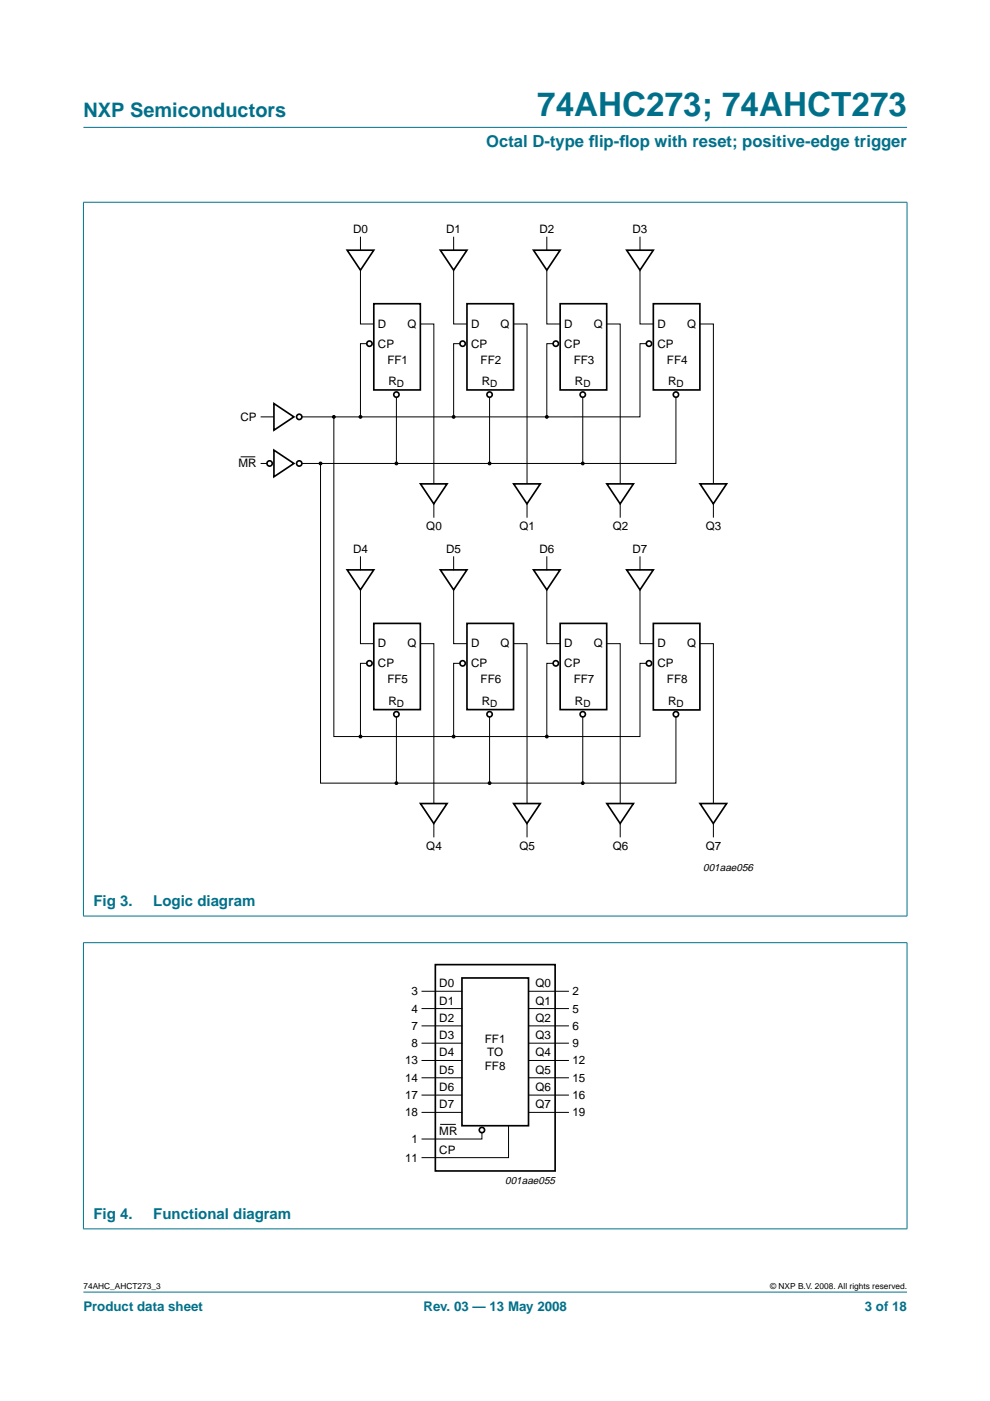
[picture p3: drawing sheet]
<svg xmlns="http://www.w3.org/2000/svg" width="210mm" height="297mm" viewBox="0 0 210 297" stroke-linecap="round" stroke-linejoin="round" font-family="sans-serif">
<g fill="#00708a" stroke="#00708a" stroke-width=".21">
<path d="M17.7 273.9h174.6z"/>
<path d="M17.7 27h174.6z"/>
<path d="M17.7 42.9v151.3z"/>
<path d="M192.3 42.9v151.3z"/>
<path d="M17.6 42.9h174.8z"/>
<path d="M17.6 194.2h174.8z"/>
<path d="M17.7 199.9v60.6z"/>
<path d="M192.3 199.9v60.6z"/>
<path d="M17.6 199.9h174.8z"/>
<path d="M17.6 260.5h174.8z"/>
</g>
<g fill="none" stroke="#000" stroke-width=".35">
<path d="M73.6 53h5.6l-2.8 4.3zM93.4 53h5.6l-2.8 4.3zM113.1 53h5.7l-2.9 4.3zM132.9 53h5.6l-2.8 4.3zM79.3 64.4h9.8v18.3h-9.8zM99 64.4h9.9v18.3h-9.9zM118.8 64.4h9.8v18.3h-9.8zM138.5 64.4h9.9v18.3h-9.9zM58.1 85.6l4.2 2.8-4.2 2.8zM58.1 95.4l4.2 2.9-4.2 2.8zM89.1 102.6h5.7l-2.8 4.2zM108.9 102.6h5.6l-2.8 4.2z"/>
<path d="M128.7 102.6h5.6l-2.8 4.2zM148.4 102.6h5.7l-2.9 4.2zM73.6 120.8h5.6l-2.8 4.3zM79.3 132.2h9.8v18.3h-9.8zM93.4 120.8h5.6l-2.8 4.3zM99 132.2h9.9v18.3h-9.9zM113.1 120.8h5.7l-2.9 4.3zM118.8 132.2h9.8v18.3h-9.8zM132.9 120.8h5.6l-2.8 4.3zM138.5 132.2h9.9v18.3h-9.9zM89.1 170.4h5.7l-2.8 4.2zM108.9 170.4h5.6l-2.8 4.2z"/>
<path d="M128.7 170.4h5.6l-2.8 4.2zM148.4 170.4h5.7l-2.9 4.2zM92.3 204.5h25.4v43.8h-25.4zM97.9 207.3h14.2v31.4h-14.2z"/>
<circle cx="78.3" cy="72.9" r=".56"/>
<circle cx="98.1" cy="72.9" r=".56"/>
<circle cx="117.8" cy="72.9" r=".56"/>
<circle cx="137.6" cy="72.9" r=".56"/>
<circle cx="57.2" cy="98.3" r=".56"/>
<circle cx="63.4" cy="88.4" r=".56"/>
<circle cx="63.4" cy="98.3" r=".56"/>
<circle cx="84" cy="83.7" r=".56"/>
<circle cx="103.8" cy="83.7" r=".56"/>
<circle cx="123.6" cy="83.7" r=".56"/>
<circle cx="143.3" cy="83.7" r=".56"/>
<circle cx="78.3" cy="140.6" r=".56"/>
<circle cx="84" cy="151.4" r=".56"/>
<circle cx="98.1" cy="140.6" r=".56"/>
<circle cx="103.8" cy="151.4" r=".56"/>
<circle cx="117.8" cy="140.6" r=".56"/>
<circle cx="123.6" cy="151.4" r=".56"/>
<circle cx="137.6" cy="140.6" r=".56"/>
<circle cx="143.3" cy="151.4" r=".56"/>
<circle cx="102.2" cy="239.6" r=".56"/>
</g>
<g fill="#000" stroke="#000" stroke-width=".25">
<circle cx="68" cy="98.3" r=".28"/>
<circle cx="70.8" cy="88.4" r=".28"/>
<circle cx="76.4" cy="88.4" r=".28"/>
<circle cx="84" cy="98.3" r=".28"/>
<circle cx="96.2" cy="88.4" r=".28"/>
<circle cx="103.8" cy="98.3" r=".28"/>
<circle cx="115.9" cy="88.4" r=".28"/>
<circle cx="123.6" cy="98.3" r=".28"/>
<circle cx="76.4" cy="156.2" r=".28"/>
<circle cx="96.2" cy="156.2" r=".28"/>
<circle cx="115.9" cy="156.2" r=".28"/>
<circle cx="84" cy="166" r=".28"/>
<circle cx="103.8" cy="166" r=".28"/>
<circle cx="123.6" cy="166" r=".28"/>
</g>
<g fill="none" stroke="#000" stroke-width=".21">
<path d="M76.4 57.3v11.4h2.9M76.4 50.3v2.7M96.2 57.3v11.4h2.8M96.2 50.3v2.7M115.9 57.3v11.4h2.9M115.9 50.3v2.7M135.7 57.3v11.4h2.8M135.7 50.3v2.7M77.8 72.9h-1.4v15.5M89.1 68.7h2.9v33.9M97.6 72.9h-1.4v15.5M108.8 68.7h2.9v33.9"/>
<path d="M117.3 72.9h-1.4v15.5M128.6 68.7h2.9v33.9M137.1 72.9h-1.4v15.5h-71.7M148.4 68.7h2.9v33.9M51 96.9h3.1M55.3 88.4h2.8M55.3 98.3h1.4M68 98.3v67.7h75.3v-14.1M70.8 88.4v67.8h64.9v-15.6h1.4M84 84.2v14.1M103.8 84.2v14.1M123.6 84.2v14.1"/>
<path d="M143.3 84.2v14.1h-79.3M76.4 118.1v2.7M92 106.8v3M96.2 118.1v2.7M111.7 106.8v3M115.9 118.1v2.7M131.5 106.8v3M135.7 118.1v2.7M151.3 106.8v3M76.4 125.1v11.4h2.9M89.1 136.5h2.9v33.9M96.2 125.1v11.4h2.8"/>
<path d="M108.8 136.5h2.9v33.9M115.9 125.1v11.4h2.9M128.6 136.5h2.9v33.9M135.7 125.1v11.4h2.8M148.4 136.5h2.9v33.9M77.8 140.6h-1.4v15.6M84 151.9v14.1M97.6 140.6h-1.4v15.6M103.8 151.9v14.1M117.3 140.6h-1.4v15.6M123.6 151.9v14.1M92 174.6v2.9"/>
<path d="M111.7 174.6v2.9M131.5 174.6v2.9M151.3 174.6v2.9M89.5 210.2h8.4M89.5 213.8h8.4M89.5 217.5h8.4M112.1 210.2h8.4M112.1 213.8h8.4M112.1 217.5h8.4M89.5 221.2h8.4M89.5 224.8h8.4M89.5 228.5h8.4"/>
<path d="M89.5 232.2h8.4M89.5 235.8h8.4M93.4 238.4h3.1M107.8 238.7v6.7h-18.3M112.1 221.2h8.4M112.1 224.8h8.4M112.1 228.5h8.4M112.1 232.2h8.4M112.1 235.8h8.4M102.2 240.1v1.4h-12.7"/>
</g>
<text font-size="7.1" fill="#00708a" x="113.9" y="24.7">74AHC273; 74AHCT273</text>
<text font-size="4.2" fill="#00708a" x="17.7" y="24.9">NXP Semiconductors</text>
<g font-size="3.5" fill="#00708a">
<text x="103.1" y="31.1">Octal D-type f</text>
<text x="124.8" y="31.1">lip-f</text>
<text x="131.3" y="31.1">lop with reset; positive-edge trigger</text>
</g>
<g font-size="3.2" fill="#00708a">
<text x="19.8" y="192.1">Fig 3.</text>
<text x="32.5" y="192.1">Logic diagram</text>
<text x="19.8" y="258.4">Fig 4.</text>
<text x="32.5" y="258.4">Functional diagram</text>
</g>
<g font-size="2.8" fill="#00708a">
<text x="17.7" y="278">Product data sheet</text>
<text x="89.8" y="278">Rev. 03 — 13 May 2008</text>
<text x="183.4" y="278">3 of 18</text>
</g>
<g font-size="2.5">
<text x="74.8" y="49.4">D0</text>
<text x="94.6" y="49.4">D1</text>
<text x="114.4" y="49.4">D2</text>
<text x="134.1" y="49.4">D3</text>
<text x="80.1" y="69.5">D</text>
<text x="86.4" y="69.5">Q</text>
<text x="99.9" y="69.5">D</text>
<text x="106.1" y="69.5">Q</text>
<text x="119.6" y="69.5">D</text>
<text x="125.9" y="69.5">Q</text>
<text x="139.4" y="69.5">D</text>
<text x="145.7" y="69.5">Q</text>
<text x="80.1" y="73.7">CP</text>
<text x="82.1" y="77.1">FF1</text>
<text x="99.9" y="73.7">CP</text>
<text x="101.9" y="77.1">FF2</text>
<text x="119.6" y="73.7">CP</text>
<text x="121.6" y="77.1">FF3</text>
<text x="139.4" y="73.7">CP</text>
<text x="141.4" y="77.1">FF4</text>
<text x="82.4" y="81.6">R</text>
<text x="102.1" y="81.6">R</text>
<text x="121.9" y="81.6">R</text>
<text x="141.7" y="81.6">R</text>
<text x="51" y="89.2">CP</text>
<text x="50.6" y="99.1">MR</text>
<text x="90.4" y="112.4">Q0</text>
<text x="110.1" y="112.4">Q1</text>
<text x="129.9" y="112.4">Q2</text>
<text x="149.7" y="112.4">Q3</text>
<text x="74.8" y="117.2">D4</text>
<text x="94.6" y="117.2">D5</text>
<text x="114.4" y="117.2">D6</text>
<text x="134.1" y="117.2">D7</text>
<text x="80.1" y="137.3">D</text>
<text x="86.4" y="137.3">Q</text>
<text x="99.9" y="137.3">D</text>
<text x="106.1" y="137.3">Q</text>
<text x="119.6" y="137.3">D</text>
<text x="125.9" y="137.3">Q</text>
<text x="139.4" y="137.3">D</text>
<text x="145.7" y="137.3">Q</text>
<text x="80.1" y="141.5">CP</text>
<text x="99.9" y="141.5">CP</text>
<text x="119.6" y="141.5">CP</text>
<text x="139.4" y="141.5">CP</text>
<text x="82.1" y="144.9">FF5</text>
<text x="82.4" y="149.4">R</text>
<text x="101.9" y="144.9">FF6</text>
<text x="102.1" y="149.4">R</text>
<text x="121.6" y="144.9">FF7</text>
<text x="121.9" y="149.4">R</text>
<text x="141.4" y="144.9">FF8</text>
<text x="141.7" y="149.4">R</text>
<text x="90.4" y="180.2">Q4</text>
<text x="110.1" y="180.2">Q5</text>
<text x="129.9" y="180.2">Q6</text>
<text x="149.7" y="180.2">Q7</text>
<text x="93.1" y="209.3">D0</text>
<text x="113.6" y="209.3">Q0</text>
<text x="87.3" y="211">3</text>
<text x="87.3" y="214.7">4</text>
<text x="93.1" y="213">D1</text>
<text x="113.6" y="213">Q1</text>
<text x="121.4" y="211">2</text>
<text x="121.4" y="214.7">5</text>
<text x="87.3" y="218.4">7</text>
<text x="93.1" y="216.7">D2</text>
<text x="93.1" y="220.3">D3</text>
<text x="102.8" y="221.2">FF1</text>
<text x="113.6" y="216.7">Q2</text>
<text x="113.6" y="220.3">Q3</text>
<text x="121.4" y="218.4">6</text>
<text x="85.9" y="225.7">13</text>
<text x="87.3" y="222">8</text>
<text x="93.1" y="224">D4</text>
<text x="93.1" y="227.7">D5</text>
<text x="102.8" y="226.8">FF8</text>
<text x="103.3" y="224">TO</text>
<text x="113.6" y="224">Q4</text>
<text x="113.6" y="227.7">Q5</text>
<text x="121.4" y="222">9</text>
<text x="121.4" y="225.7">12</text>
<text x="85.9" y="229.4">14</text>
<text x="85.9" y="233">17</text>
<text x="93.1" y="231.3">D6</text>
<text x="113.6" y="231.3">Q6</text>
<text x="121.4" y="229.4">15</text>
<text x="121.4" y="233">16</text>
<text x="85.9" y="236.7">18</text>
<text x="93.1" y="235">D7</text>
<text x="113.6" y="235">Q7</text>
<text x="121.4" y="236.7">19</text>
<text x="87.3" y="242.3">1</text>
<text x="93.1" y="240.6">MR</text>
<text x="93.1" y="244.6">CP</text>
<text x="85.9" y="246.3">11</text>
</g>
<g font-size="2.2">
<text x="149.1" y="184.6">001aae056</text>
<text x="107.1" y="251.1">001aae055</text>
</g>
<g font-size="2.1">
<text x="84.2" y="82.1">D</text>
<text x="103.9" y="82.1">D</text>
<text x="123.7" y="82.1">D</text>
<text x="143.4" y="82.1">D</text>
<text x="84.2" y="149.9">D</text>
<text x="103.9" y="149.9">D</text>
<text x="123.7" y="149.9">D</text>
<text x="143.4" y="149.9">D</text>
</g>
<g font-size="1.8">
<text x="17.7" y="273.4">74AHC_AHCT273_3</text>
<text x="163.3" y="273.4">© NXP B.V. 2008. All rights reserved.</text>
</g>
</svg>
